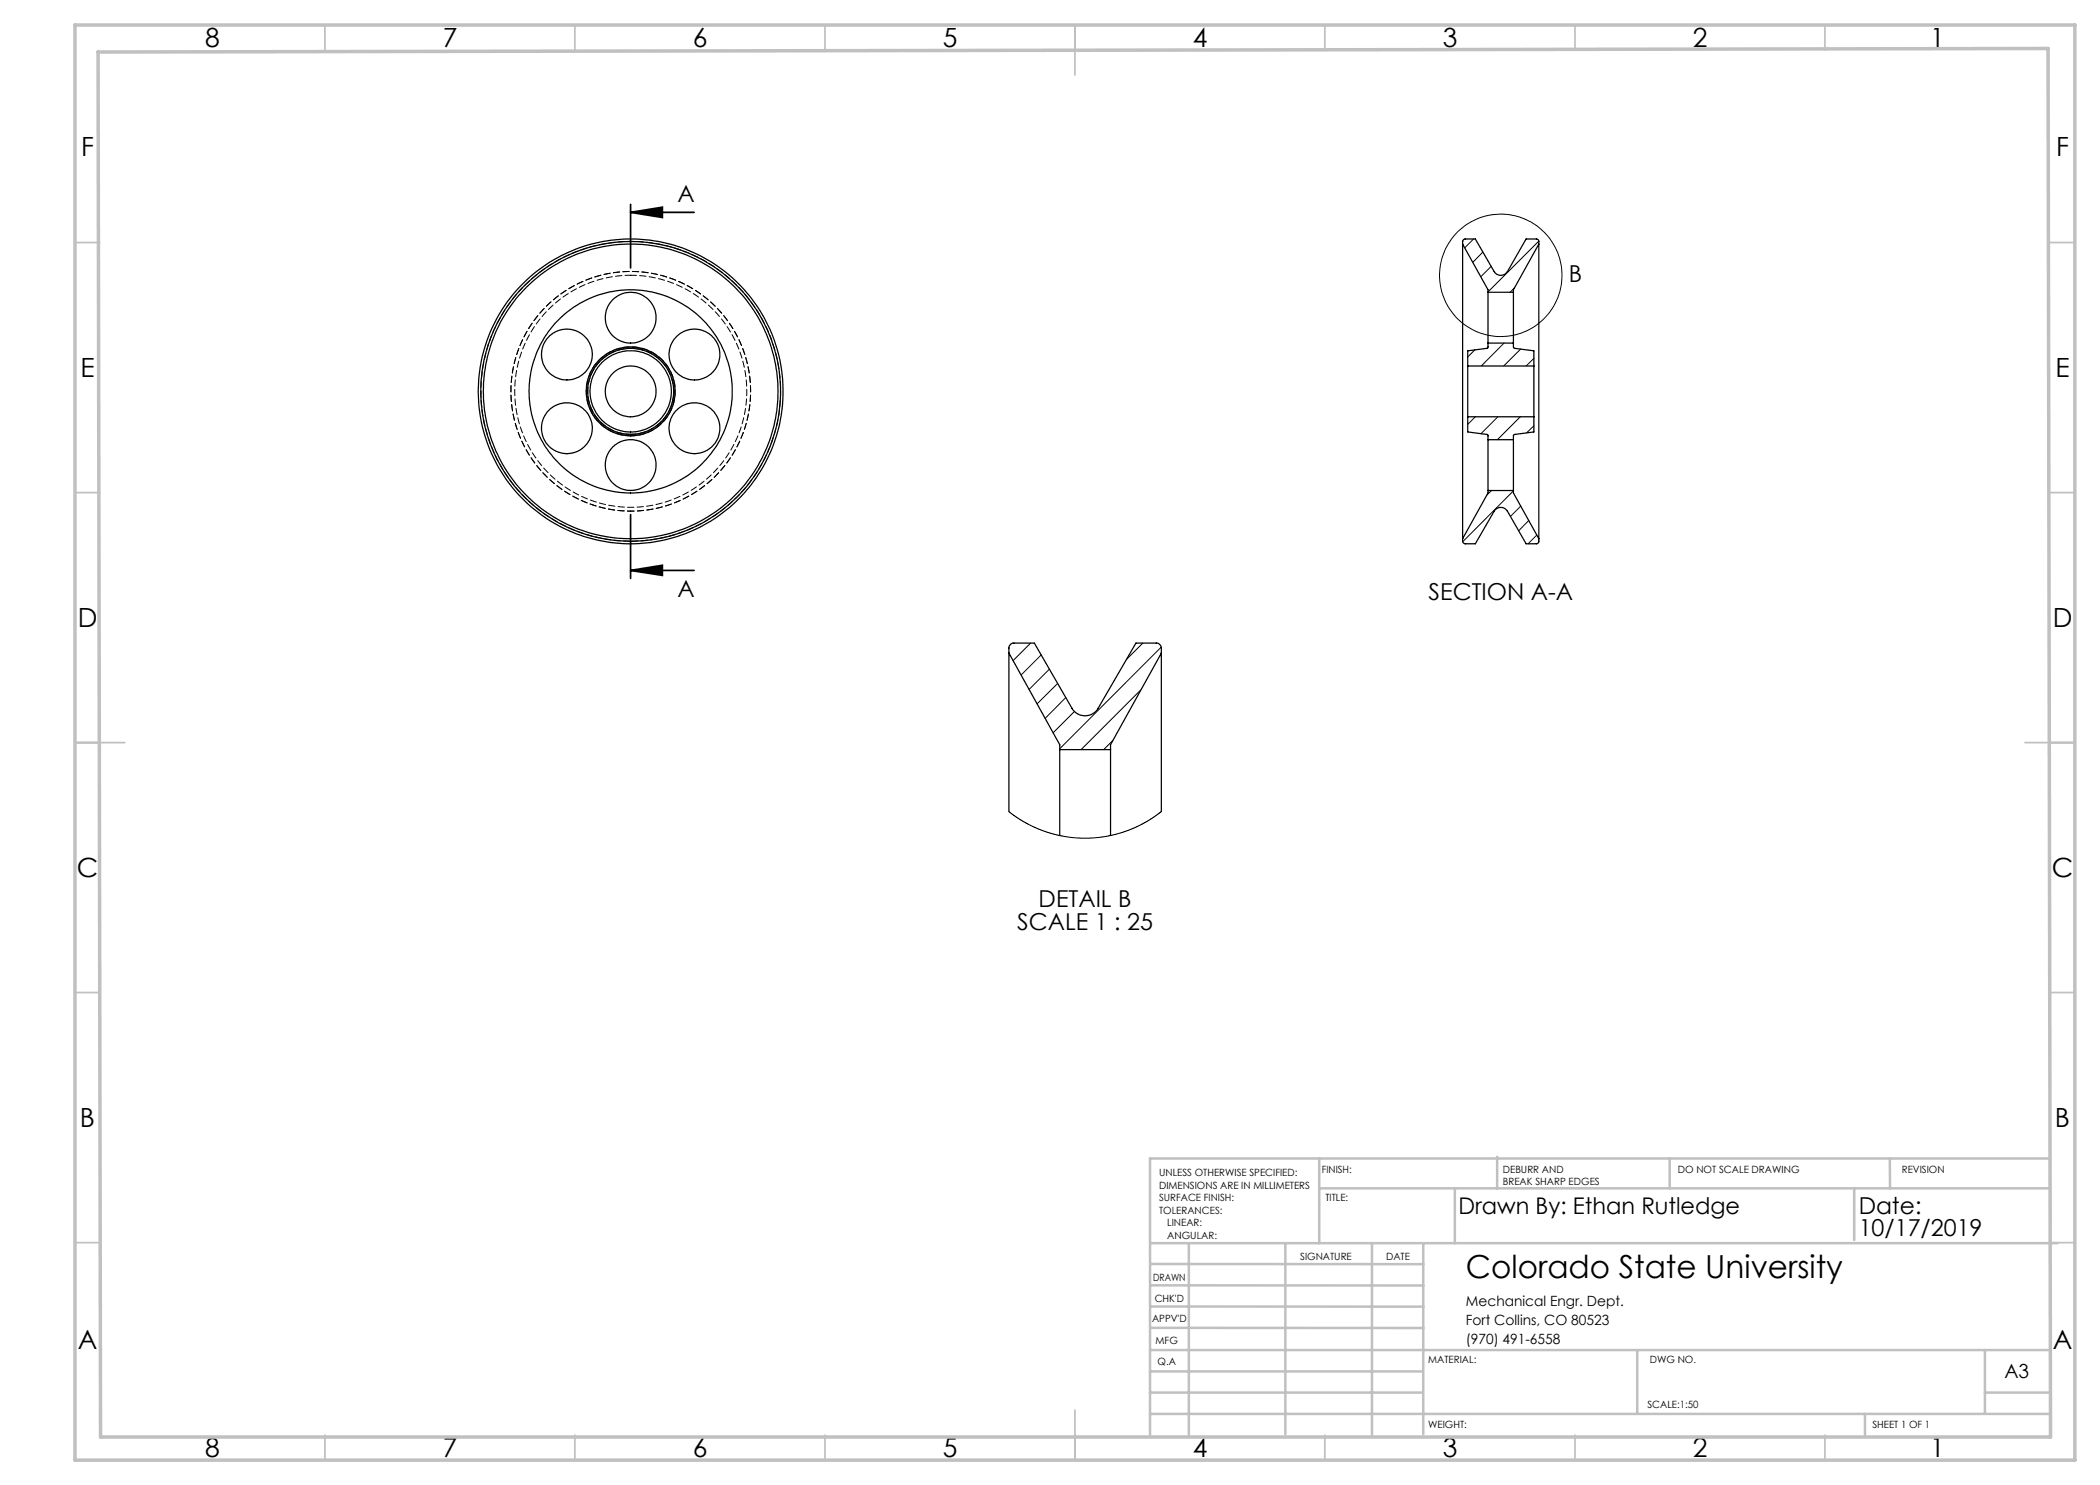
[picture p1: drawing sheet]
<svg xmlns="http://www.w3.org/2000/svg" width="420mm" height="297mm" viewBox="0 0 420 297" stroke-linecap="round" stroke-linejoin="round" font-family="sans-serif">
<g fill="none" stroke="#000" stroke-width=".2">
<path d="M294.7 47.8l-1.8 1.8M296.6 50.4l-2 2.1M298.2 53.3l-2 2M302.9 57.5l-.9 1M307.8 48.2l-10.2 10.2M295 70l-1.5 1.4M300.8 68.6l-4.5 4.6M304.1 69.8l-3.4 3.4M306.8 71.7l-1.6 1.5M295.1 83.4l-1.6 1.5M298.3 98.1l-.9 .9M299.6 83.4l-3.4 3.3"/>
<path d="M302.7 98.2l-10.1 10.1M304.1 83.4l-4.6 4.5M306.8 85.2l-1.5 1.4M304.2 101.2l-2.1 2.1M305.8 104.1l-2.1 2M307.4 107l-1.8 1.8M206.1 128.6l-3.5 3.5M208.2 131l-4 4M209.9 133.8l-4.1 4.1M211.5 136.7l-4.1 4.1M213.1 139.5l-4.1 4.2M228.1 138l-11.9 11.9"/>
<path d="M228.6 128.6l-3.4 3.3M232.2 129.4l-20.3 20.4M214.9 142.3l-4.3 4.3M222.5 148.1l-1.8 1.8M201.8 162.3l1.3 1 2.2 1.4 3.3 1.5 3.8 1 3.6 .4 4.4-.2 4-.9 2-.7 2.2-1.1 1.6-.9 2.1-1.5"/>
<circle cx="300.2" cy="55.1" r="12.2"/>
</g>
<path d="M126.1 42.5h12.7M126.1 40.9v12.7M126.1 42.5l6.4-1.1v2.1zM126.1 102.9v12.8M126.1 114.1h12.7M126.1 114.1l6.4-1v2z" fill="none" stroke="#000" stroke-width=".35"/>
<g fill="none" stroke="#c0c0c0" stroke-width=".35">
<path d="M65 5v5M115 5v5M165 5v5M215 5v10M265 5v5M315 5v5M365 5v5M15 48.5h5M410 48.5h5M15 98.5h5M410 98.5h5M15 148.5h10"/>
<path d="M405 148.5h10M15 198.5h5M410 198.5h5M15 248.5h5M410 248.5h5M65 287v5M115 287v5M165 287v5M215 282v10M265 287v5M315 287v5M365 287v5"/>
</g>
<g fill="none" stroke="#c0c0c0" stroke-width=".5">
<path d="M263.8 231.7v16.9M263.8 237.7h146.2M291 237.7v10.9M299.4 231.3v6.4M333.9 231.7v6M370.8 237.7v10.3M378 231.7v6M410 231.7h-180v55.2M230.1 248.6h181.4M230.1 257.1h54.6M230.1 252.8h54.6M237.8 248.8v38.2"/>
<path d="M257.1 248.6v38.2M274.4 248.8v38.2M284.7 248.6v38.2M230 278.5h54.6M230 274.3h54.6M230 270h180M230 265.6h54.7M230.1 261.3h54.6M327.4 270v12.8M397 278.5h13M397 270v12.8M230 282.8h180"/>
<path d="M373 282.8v4.2"/>
</g>
<path d="M15 5h400v287h-400zM19.6 10.4l390-.7 .5 277.7h-390z" fill="none" stroke="#c0c0c0" stroke-width=".7"/>
<path d="M126.1 42.5l6.4-1.1v2.1zM126.1 114.1l6.4-1v2z" fill="#000"/>
<g fill="none" stroke="#000" stroke-width=".25">
<path d="M292.5 48.8l.1-.7 .3-.3h2.2l3.7 6.5a1.55 1.55 0 0 0 2.7 0l3.7-6.5 2.4 .1 .2 .3v.6M292.5 48.8v58.9M292.5 48.8l5.1 9.2v.5M297.6 58.5v10.1M297.6 58.5h5.1M302.7 58.5v10.1M307.8 48.8v58.9M307.8 48.8l-5.1 9.2v.5M293.5 73.2v10.2M293.5 73.2h13.3M297.6 68.6l-.1 1-4 .6v3M297.6 68.6h5.1"/>
<path d="M302.7 68.6v.8l.2 .3 3.9 .5v3M306.8 73.2v10.2M293.5 83.4v3l4 .5 .1 1M293.5 83.4h13.3M297.6 87.9v10.2M297.6 98.1v.5l-5.1 9.1M297.6 98.1h5.1M297.6 87.9h5.1M302.7 87.9v10.2M302.7 98.1v.5l5.1 9.1M306.8 83.4v3l-3.9 .5-.2 .2v.8M292.5 107.7l.1 .7 .3 .3 2.2 .1 3.7-6.6a1.55 1.55 0 0 1 2.7 0l3.7 6.6 2.2-.1 .4-.3v-.7"/>
<path d="M201.8 130.6v-1.3l.6-.6 4.5-.1 7.5 13a3 3 0 0 0 5.2 0l7.6-13 4.4 .1 .6 .6 .1 1.3M201.8 130.6v31.7M201.8 130.6l10.1 18.3v1M232.3 130.6v31.7M232.3 130.6l-10.2 18.3v1M211.9 149.9v17.2M211.9 149.9h10.2M222.1 149.9v17.2"/>
<circle cx="113.4" cy="70.9" r="5.1"/>
<circle cx="126.1" cy="78.3" r="5.1"/>
<circle cx="126.1" cy="78.3" r="8.1"/>
<circle cx="126.1" cy="63.5" r="5.1"/>
<circle cx="126.1" cy="78.3" r="30.5"/>
<circle cx="126.1" cy="78.3" r="29.5"/>
<circle cx="126.1" cy="78.3" r="30"/>
<circle cx="126.1" cy="78.3" r="20.3"/>
<circle cx="126.1" cy="78.3" r="8.6"/>
<circle cx="126.1" cy="78.3" r="8.9"/>
<circle cx="138.9" cy="70.9" r="5.1"/>
<circle cx="113.4" cy="85.6" r="5.1"/>
<circle cx="126.1" cy="93" r="5.1"/>
<circle cx="138.9" cy="85.7" r="5.1"/>
</g>
<path d="M126.2 102.2a24 24 0 0 0 20.9-35.6 24 24 0 0 0-41.3-1 24 24 0 0 0 19.1 36.6h1.3" fill="none" stroke="#000" stroke-width=".2" stroke-dasharray="1.3 .6" stroke-dashoffset=".6"/>
<path d="M126.2 87.1a8.9 8.9 0 0 0 7.7-13.1 8.9 8.9 0 0 0-15.3-.5 8.9 8.9 0 0 0 7.1 13.6h.5M126.2 86.9a8.6 8.6 0 0 0 7.5-12.8 8.6 8.6 0 0 0-14.8-.4 8.6 8.6 0 0 0 6.8 13.1l.5 .1" fill="none" stroke="#000" stroke-width=".2" stroke-dasharray="1.3 .6" stroke-dashoffset=".3"/>
<path d="M126.2 108.2a30 30 0 0 1-26.3-44.5 30 30 0 0 1 51.7-1.3 30 30 0 0 1-23.9 45.8h-1.5" fill="none" stroke="#000" stroke-width=".2" stroke-dasharray="1.3 .6" stroke-dashoffset="-.2"/>
<path d="M126.2 55.1a23.2 23.2 0 0 1 20.2 34.4 23.2 23.2 0 0 1-39.9 1.1 23.2 23.2 0 0 1 18.4-35.5h1.3" fill="none" stroke="#000" stroke-width=".2" stroke-dasharray="1.3 .6" stroke-dashoffset=".1"/>
<text font-size="6.3" x="293.2" y="255.5">Colorado State University</text>
<g font-size="5.3">
<text x="41" y="9.5">8</text>
<text x="88.5" y="9.5">7</text>
<text x="138.5" y="9.5">6</text>
<text x="188.5" y="9.5">5</text>
<text x="238.5" y="9.5">4</text>
<text x="288.5" y="9.5">3</text>
<text x="338.5" y="9.5">2</text>
<text x="386" y="9.5">1</text>
<text x="16.2" y="31.2">F</text>
<text x="411.2" y="31.2">F</text>
<text x="16.1" y="75.5">E</text>
<text x="411.1" y="75.5">E</text>
<text x="15.5" y="125.5">D</text>
<text x="410.5" y="125.5">D</text>
<text x="15.4" y="175.5">C</text>
<text x="410.4" y="175.5">C</text>
<text x="16" y="225.5">B</text>
<text x="411" y="225.5">B</text>
<text x="15.5" y="269.7">A</text>
<text x="410.5" y="269.7">A</text>
<text x="41" y="291.5">8</text>
<text x="88.5" y="291.5">7</text>
<text x="138.5" y="291.5">6</text>
<text x="188.5" y="291.5">5</text>
<text x="238.5" y="291.5">4</text>
<text x="288.5" y="291.5">3</text>
<text x="338.5" y="291.5">2</text>
<text x="386" y="291.5">1</text>
</g>
<g font-size="4.7">
<text x="135.5" y="40.4">A</text>
<text x="313.8" y="56.4">B</text>
<text x="135.5" y="119.4">A</text>
<text x="285.7" y="120.1">SECTION A-A</text>
<text x="207.7" y="181.5">DETAIL B</text>
<text x="203.5" y="186">SCALE 1 : 25</text>
<text x="371.7" y="242.7">Date:</text>
<text x="371.7" y="247.3">10/17/2019</text>
</g>
<text font-size="4.6" x="291.7" y="242.7">Drawn By: Ethan Rutledge</text>
<text font-size="3.9" x="400.9" y="275.5">A3</text>
<g font-size="2.8">
<text x="293.2" y="261.1">Mechanical Engr. Dept.</text>
<text x="293.2" y="264.9">Fort Collins, CO 80523</text>
<text x="293.2" y="268.7">(970) 491-6558</text>
</g>
<g font-size="2">
<text x="231.8" y="235.2">UNLESS OTHERWISE SPECIFIED:</text>
<text x="231.8" y="237.7">DIMENSIONS ARE IN MILLIMETERS</text>
<text x="264.4" y="234.6">FINISH:</text>
<text x="300.6" y="234.6">DEBURR AND</text>
<text x="300.6" y="237.1">BREAK SHARP EDGES</text>
<text x="335.6" y="234.6">DO NOT SCALE DRAWING</text>
<text x="380.4" y="234.6">REVISION</text>
<text x="231.8" y="240.2">SURFACE FINISH:</text>
<text x="231.8" y="242.7">TOLERANCES:</text>
<text x="233.4" y="245.2">LINEAR:</text>
<text x="265.1" y="240.2">TITLE:</text>
<text x="233.5" y="247.7">ANGULAR:</text>
<text x="260" y="251.9">SIGNATURE</text>
<text x="277.2" y="251.9">DATE</text>
<text x="230.6" y="256.1">DRAWN</text>
<text x="230.9" y="260.3">CHK'D</text>
<text x="230.4" y="264.4">APPV'D</text>
<text x="231.1" y="268.8">MFG</text>
<text x="231.5" y="273">Q.A</text>
<text x="285.6" y="272.5">MATERIAL:</text>
<text x="330" y="272.5">DWG NO.</text>
<text x="329.5" y="281.7">SCALE:1:50</text>
<text x="285.6" y="285.5">WEIGHT:</text>
<text x="374.5" y="285.6">SHEET 1 OF 1</text>
</g>
</svg>
